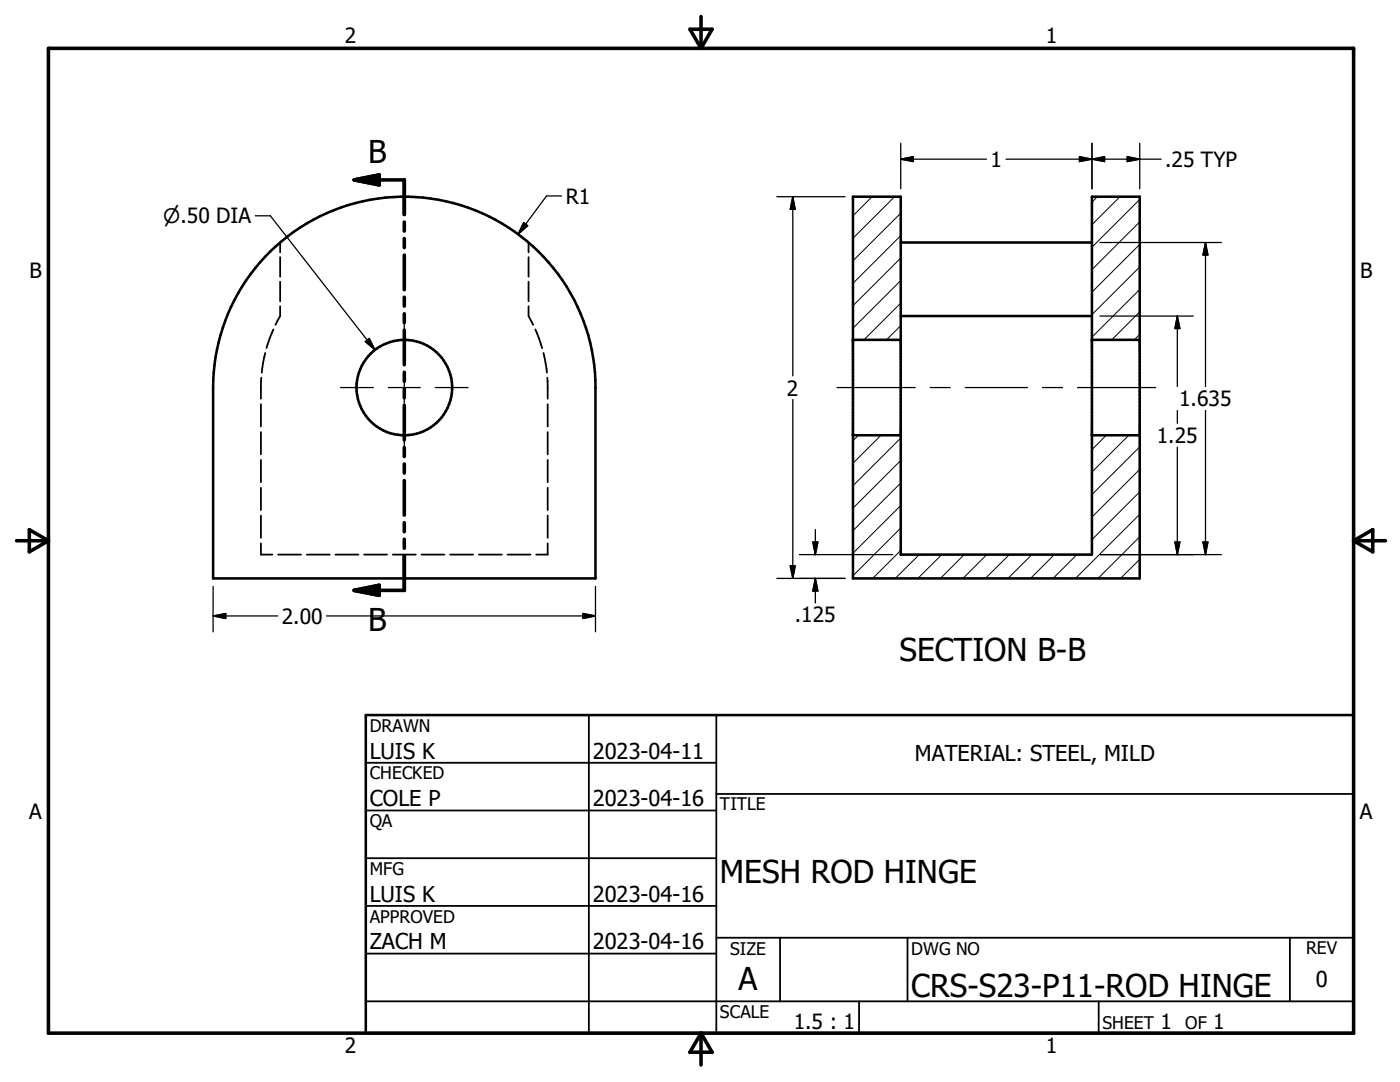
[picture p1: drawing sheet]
<svg xmlns="http://www.w3.org/2000/svg" width="279mm" height="216mm" viewBox="0 0 279 216" stroke-linecap="round" stroke-linejoin="round" font-family="sans-serif">
<g fill="none" stroke="#000" stroke-width=".2">
<path d="M174 39.3l-3.8 3.8M178.5 39.3l-8.3 8.3M219 39.3l-1.1 1M223.5 39.3l-5.6 5.5M227.5 39.8l-9.6 9.5M179.8 56l-9.6 9.5M179.8 51.5l-9.6 9.5M179.8 47l-9.6 9.5M179.8 42.5l-9.6 9.5M227.5 57.8l-9.6 9.5M227.5 53.3l-9.6 9.5M227.5 48.8l-9.6 9.5"/>
<path d="M227.5 44.3l-9.6 9.5M179.8 65l-2.9 2.8M179.8 60.5l-7.4 7.3M227.5 66.7l-1.1 1.1M227.5 62.2l-5.6 5.6M171.3 86.9l-1.1 1M175.8 86.9l-5.6 5.5M179.8 96.4l-9.6 9.5M179.8 91.9l-9.6 9.5M179.8 87.4l-9.6 9.5M220.8 86.9l-2.9 2.8M225.3 86.9l-7.4 7.3"/>
<path d="M227.5 98.1l-9.6 9.6M227.5 93.7l-9.6 9.5M227.5 89.2l-9.6 9.5M179.8 109.8l-5.6 5.6M179.8 105.4l-9.6 9.5M179.8 100.9l-9.6 9.5M183.5 110.7l-4.8 4.7M188 110.7l-4.8 4.7M192.4 110.7l-4.7 4.7M196.9 110.7l-4.7 4.7M201.4 110.7l-4.7 4.7M205.9 110.7l-4.7 4.7"/>
<path d="M210.4 110.7l-4.7 4.7M214.9 110.7l-4.7 4.7M227.5 111.6l-3.9 3.8M227.5 107.1l-8.4 8.3M227.5 102.6l-12.9 12.8"/>
</g>
<g fill="none" stroke="#000" stroke-width=".36">
<path d="M55.9 48.4v1.9M55.9 51.3v3.9M55.9 56.2v3.9M105.5 48.4v1.9M105.5 51.3v3.9M105.5 56.2v3.9M52.1 75.4v4.2M52.9 70.4l-.7 4M54.6 65.7l-1.4 3.8M55.9 61.1v2l-.9 1.7M105.5 61.1v2l.9 1.7M106.8 65.7l1.4 3.8"/>
<path d="M108.5 70.4l.7 4M109.2 75.4l.1 4.2M52.1 80.7v4.4M52.1 86.2v4.5M52.1 91.8v4.4M52.1 97.3v4.5M109.3 80.7v4.4M109.3 86.2v4.5M109.3 91.8v4.4M109.3 97.3v4.5M52.1 102.9v4.4M52.1 108.4v2.3h2.3"/>
<path d="M55.5 110.7h4.6M61.2 110.7h4.6M67 110.7h4.5M72.7 110.7h4.6M78.4 110.7h4.6M84.1 110.7h4.6M89.8 110.7h4.6M95.6 110.7h4.5M101.3 110.7h4.6M109.3 102.9v4.4M109.3 108.4v2.3h-2.3M73 152.2h70"/>
<path d="M117.5 142.7v63.5M143 158.4h127.1M143 142.7v63.5M73 161.7h70M73 171.2h70M73 180.8h70M73 190.3h70M73 199.8h197.1M143 187.1h127.1M155.7 187.1v12.7M171.4 199.8v6.4M181.1 187.1v12.7"/>
<path d="M219.3 199.8v6.4M257.4 187.1v12.7"/>
</g>
<g fill="none" stroke="#000" stroke-width=".51">
<path d="M170.2 39.3h9.6v71.4h38.1v-71.4h9.6v76.1h-57.3zM54 50.1a38.2 38.2 0 0 1 41.4-7.9 38.2 38.2 0 0 1 23.4 35.1v38.1h-76.3v-38.1a38 38 0 0 1 11.5-27.2zM179.8 48.4h38.1M170.2 67.8h9.6M179.8 63.1h38.1M217.9 67.8h9.6M170.2 86.9h9.6M217.9 86.9h9.6M73 142.7h197.1v63.5h-197.1z"/>
<circle cx="80.7" cy="77.3" r="9.5"/>
</g>
<g fill="none" stroke="#000" stroke-width=".71">
<path d="M9.7 9.6h260.4v196.6h-260.4zM137.7 5.8h4.4l-2.2 3.8zM139.9 3.3v6.3M70.7 35.9h10v6.9M70.7 35.9l5-1v2zM80.7 44.3v1.8M80.7 47.6v1.8M80.7 50.9v6.9M80.7 59.3v1.8M80.7 62.6v1.8M80.7 65.9v6.9M80.7 74.3v1.8"/>
<path d="M80.7 77.6v1.8M80.7 80.9v6.9M80.7 89.3v1.8M80.7 92.6v1.8M80.7 95.9v6.9M3.3 107.9h6.4M5.8 105.7l3.9 2.2-3.9 2.2zM70.7 117.8l5-1v2zM80.7 104.3v1.8M80.7 107.6v1.8M80.7 110.9v6.9h-10M270.1 107.9h6.4"/>
<path d="M270.1 107.9l3.9-2.2v4.4zM139.9 206.2v6.3M139.9 206.2l2.2 3.8h-4.4z"/>
</g>
<path d="M70.7 35.9l5-1v2zM70.7 117.8l5-1v2z" fill="#000" stroke="#000" stroke-width=".71"/>
<g fill="none" stroke="#000" stroke-width=".25">
<path d="M112.1 39.1h-3l-5.7 7.6M155 39.3h13.6M158.2 39.3v35.7M158.2 39.3l.5 2.5h-1zM179.8 31.8h17.1M179.8 31.8l2.5-.5v.9zM179.8 28.6v9.1M200.8 31.8h30.9M215.4 31.3l2.5 .5-2.5 .4zM217.9 31.8l2.5-.5v.9zM217.9 28.6v9.1M225 31.3l2.5 .5-2.5 .4z"/>
<path d="M227.5 28.6v9.1M51 43.1h3l20.8 26.7M104.5 44.4l.8 .6-1.9 1.7zM219.5 48.4h24.3M240.6 48.4v28.7M240.6 48.4l.5 2.5h-1zM68 77.3h6.5M72.9 68.2l.8-.7 1.1 2.3zM77.5 77.3h6.4M80.7 64.6v6.6M80.7 74.2v6.3M86.9 77.3h6.5"/>
<path d="M158.2 79.7v35.7M167 77.3h15.6M185.6 77.3h4M192.6 77.3h12.4M208 77.3h4M215 77.3h15.6M219.5 63.1h18.6M235 63.1v14M235 63.1l.5 2.5h-1zM80.7 83.5v6.5M235 81.9v2.6M235 89.2v21.5"/>
<path d="M240.6 81.9v28.8M42.5 117v9.1M118.8 117v9.1M155 115.4h13.6M157.7 112.9h1l-.5 2.5zM159.5 110.7h18.7M162.2 108.2h1l-.5 2.5zM162.7 105.7v5M162.7 115.4v4.9M162.7 115.4l.5 2.5h-1zM219.5 110.7h24.3M234.5 108.2h1l-.5 2.5z"/>
<path d="M240.1 108.2h1l-.5 2.5zM42.5 122.9h12.9M42.5 122.9l2.5-.5v1zM65.2 122.9h53.6M116.3 122.4l2.5 .5-2.5 .5z"/>
</g>
<g fill="#000" stroke="#000" stroke-width=".25">
<path d="M179.8 31.8l2.5-.5v.9zM215.4 31.3l2.5 .5-2.5 .4zM217.9 31.8l2.5-.5v.9zM225 31.3l2.5 .5-2.5 .4zM104.5 44.4l.8 .6-1.9 1.7zM158.2 39.3l.5 2.5h-1zM240.6 48.4l.5 2.5h-1zM72.9 68.2l.8-.7 1.1 2.3zM235 63.1l.5 2.5h-1zM157.7 112.9h1l-.5 2.5zM162.2 108.2h1l-.5 2.5zM162.7 115.4l.5 2.5h-1z"/>
<path d="M234.5 108.2h1l-.5 2.5zM240.1 108.2h1l-.5 2.5zM42.5 122.9l2.5-.5v1zM116.3 122.4l2.5 .5-2.5 .5z"/>
</g>
<g font-size="6.3">
<text x="73.5" y="32.4">B</text>
<text x="73.5" y="125.9">B</text>
<text x="179.5" y="131.9">SECTION B-B</text>
<text x="143.7" y="176.1">MESH ROD HINGE</text>
<text x="147.4" y="197.6">A</text>
<text x="181.9" y="198.9">CRS-S23-P11-ROD HINGE</text>
</g>
<g font-size="4.4">
<text x="73.8" y="151.4">LUIS K</text>
<text x="118.3" y="151.4">2023-04-11</text>
<text x="182.6" y="151.8">MATERIAL: STEEL, MILD</text>
<text x="73.8" y="160.9">COLE P</text>
<text x="118.3" y="160.9">2023-04-16</text>
<text x="73.8" y="179.9">LUIS K</text>
<text x="118.3" y="179.9">2023-04-16</text>
<text x="73.8" y="189.4">ZACH M</text>
<text x="118.3" y="189.4">2023-04-16</text>
<text x="262.6" y="196.9">0</text>
</g>
<g font-size="4.2">
<text x="68.8" y="8.7">2</text>
<text x="208.7" y="8.7">1</text>
<text x="197.7" y="33.3">1</text>
<text x="232.5" y="33.3">.25 TYP</text>
<text x="112.9" y="40.6">R1</text>
<text x="5.9" y="55.5">B</text>
<text x="271.4" y="55.5">B</text>
<text x="157.1" y="79">2</text>
<text x="235.3" y="81.1">1.635</text>
<text x="230.9" y="88.4">1.25</text>
<text x="56.3" y="124.4">2.00</text>
<text x="158.6" y="124.2">.125</text>
<text x="5.8" y="163.4">A</text>
<text x="271.4" y="163.4">A</text>
<text x="158.4" y="205.3">1.5 : 1</text>
<text x="231.6" y="205.3">1</text>
<text x="242.1" y="205.3">1</text>
<text x="68.8" y="210.2">2</text>
<text x="208.7" y="210.2">1</text>
</g>
<text font-size="4" x="32.6" y="44.5">n.50 DIA</text>
<g font-size="3.5">
<text x="73.8" y="146">DRAWN</text>
<text x="73.8" y="155.5">CHECKED</text>
<text x="143.7" y="161.7">TITLE</text>
<text x="73.8" y="165.1">QA</text>
<text x="73.8" y="174.6">MFG</text>
<text x="73.8" y="184.1">APPROVED</text>
<text x="145.7" y="190.5">SIZE</text>
<text x="181.9" y="190.5">DWG NO</text>
<text x="260.6" y="190.4">REV</text>
<text x="143.7" y="203.1">SCALE</text>
<text x="220" y="205.3">SHEET</text>
<text x="236.5" y="205.3">OF</text>
</g>
</svg>
